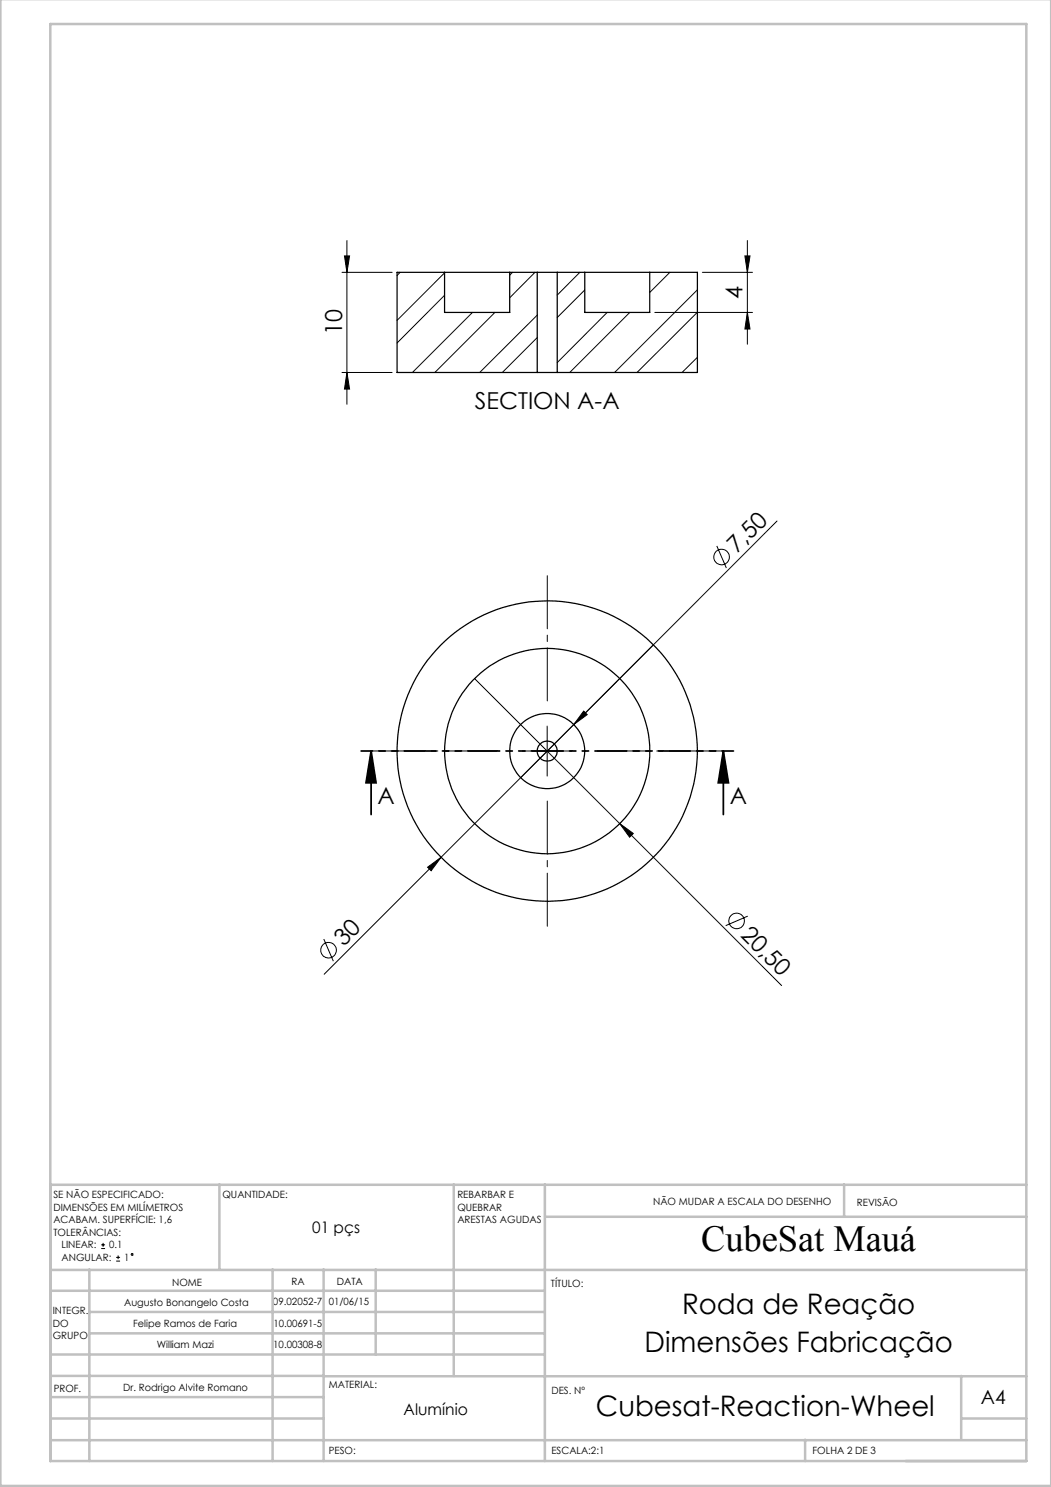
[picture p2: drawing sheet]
<svg xmlns="http://www.w3.org/2000/svg" width="210mm" height="297mm" viewBox="0 0 210 297" stroke-linecap="round" stroke-linejoin="round" font-family="sans-serif">
<g fill="none" stroke="#000" stroke-width=".2">
<path d="M68.3 54.4h10.1M68.8 51.1h1l-.5 3.3zM69.3 48v32.7M79.9 54.4l-.6 .6M88.8 54.5l-9.5 9.5M88.8 59l-9.5 9.5M102.4 54.4l-.6 .6M106.9 54.4l-5.1 5.1M115.9 54.4l-4.6 4.5M116.8 57.9l-5.5 5.5M133.8 54.4l-4 4M139.3 57.9l-16.5 16.5"/>
<path d="M140.3 54.4h10.1M148.8 51.1h1.1l-.6 3.3zM149.3 48v20.8M68.3 74.4h10.1M69.3 74.4l.5 3.3h-1zM94.4 62.4l-12 12M98.9 62.4l-12 12M107.4 67.4l-7 7M107.4 62.9l-11.6 11.5M121.3 62.4l-10 10M125.8 62.4l-12 12M130.8 62.4h19.6"/>
<path d="M139.3 71.4l-3 3M139.3 62.4l-12 12M149.3 62.4l.6 3.3h-1.1zM143.2 109l1.9 4.4M155.3 104.1l-90.5 90.5M94.8 135.5l29 29M104.4 150h9.9M109.3 145v10M116.6 142l.7 .7-2.6 2zM85.4 173.2l2.7-2-2 2.7zM123.8 164.5l2.7 2-.7 .7zM123.8 164.5l32.4 32.3"/>
<path d="M64.7 187.6l1.9 4.4M149.4 183l-4.4 1.9M20.2 249.4h.8M20.2 248.6h.8M20.6 248.2v.8M23.2 251.9h.8M23.2 251.1h.8M23.6 250.8v.7"/>
<circle cx="144.2" cy="111.2" r="1.56"/>
<circle cx="65.7" cy="189.8" r="1.56"/>
<circle cx="147.2" cy="183.9" r="1.55"/>
<circle cx="26.4" cy="250.5" r=".19"/>
</g>
<path d="M74.2 150l.9 6.3h-2zM74.2 150v12.7M144.5 150l1.1 6.3h-2.1zM144.5 150v12.7" fill="none" stroke="#000" stroke-width=".35"/>
<path d="M109.4 140v-25M99.4 150h-25M109.4 160v25M119.4 150h25" fill="none" stroke="#000" stroke-width=".2" stroke-dasharray="15.2 1.3 1.3 1.3" stroke-dashoffset="4.6"/>
<path d="M146.6 150h-74.4" fill="none" stroke="#000" stroke-width=".35" stroke-dasharray="6.3 1.3 1.3 1.3 1.3 1.3" stroke-dashoffset="4.1"/>
<g fill="none" stroke="#c0c0c0" stroke-width=".5">
<path d="M.1 -.1v296.9h209.9v-296.9M10.1 4.8h195v287h-195zM10.1 236.6h195M43.9 236.6v16.9M90.7 236.6v38.2M108.9 236.6v55.2M168.7 236.6v6.3M10.1 257.8h98.8M10.1 253.6h195M17.9 253.5v38.3M54.5 253.5v38.3M64.7 253.5v38.3"/>
<path d="M75.1 253.5v17M108.9 243h96.2M10.1 270.5h98.8M10.1 279h54.6M10.1 274.8h54.6M17.9 266.3h91M17.9 262h91M64.7 274.9h140.4M192.1 274.8v12.7M10.1 283.3h54.6M10.1 287.7h195M160.9 287.5v4.3"/>
<path d="M192.1 283.3h13"/>
</g>
<g fill="#000">
<path d="M116.6 142l.7 .7-2.6 2zM85.4 173.2l2.7-2-2 2.7zM123.8 164.5l2.7 2-.7 .7z"/>
<path d="M68.8 51.1h1l-.5 3.3zM69.3 74.4l.5 3.3h-1zM148.8 51.1h1.1l-.6 3.3zM149.3 62.4l.6 3.3h-1.1z"/>
<path d="M144.5 150l1.1 6.3h-2.1zM74.2 150l.9 6.3h-2z"/>
</g>
<g fill="none" stroke="#000" stroke-width=".25">
<path d="M88.8 54.4h13M88.8 54.4h-9.5v20h28.1M88.8 54.4v8h13v-8M101.8 54.4h5.6M107.4 54.4h3.9M107.4 54.4v20M111.3 54.4h5.5M111.3 54.4v20M116.8 54.4h13M116.8 54.4v8h13v-8M129.8 54.4h9.5v20h-28M107.4 74.4h3.9"/>
<circle cx="109.3" cy="150" r="2.01"/>
<circle cx="109.3" cy="150" r="20.5"/>
<circle cx="109.3" cy="150" r="7.5"/>
<circle cx="109.3" cy="150" r="30"/>
</g>
<text font-size="7.3" x="140.1" y="249.9">CubeSat Mauá</text>
<g font-size="5.6">
<text x="136.3" y="262.4">Roda de Reação</text>
<text x="128.8" y="270">Dimensões Fabricação</text>
<text x="119.1" y="282.8">Cubesat-Reaction-Wheel</text>
</g>
<g font-size="4.7">
<text x="148.3" y="59.7" transform="rotate(-90 148.3 59.7)">4</text>
<text x="68.3" y="67" transform="rotate(-90 68.3 67)">10</text>
<text x="94.9" y="81.7">SECTION A-A</text>
<text x="147.2" y="110.6" transform="rotate(-45 147.2 110.6)">7,50</text>
<text x="75.4" y="160.7">A</text>
<text x="145.8" y="160.7">A</text>
<text x="68.7" y="189.2" transform="rotate(-45 68.7 189.2)">30</text>
<text x="147.8" y="186.9" transform="rotate(45 147.8 186.9)">20,50</text>
</g>
<text font-size="3.9" x="196" y="280.4">A4</text>
<g font-size="3.2">
<text x="62.4" y="246.2">01 pçs</text>
<text x="80.6" y="282.7">Alumínio</text>
</g>
<g font-size="2">
<text x="10.7" y="239.4">SE NÃO ESPECIFICADO:</text>
<text x="44.5" y="239.4">QUANTIDADE:</text>
<text x="91.4" y="239.3">REBARBAR E</text>
<text x="10.7" y="241.9">DIMENSÕES EM MILÍMETROS</text>
<text x="10.7" y="244.4">ACABAM. SUPERFÍCIE: 1,6</text>
<text x="91.4" y="241.8">QUEBRAR</text>
<text x="91.4" y="244.3">ARESTAS AGUDAS</text>
<text x="130.5" y="240.8">NÃO MUDAR A ESCALA DO DESENHO</text>
<text x="171.2" y="241">REVISÃO</text>
<text x="10.7" y="246.9">TOLERÂNCIAS:</text>
<text x="12.3" y="249.4">LINEAR:</text>
<text x="12.3" y="251.9">ANGULAR:</text>
<text x="21.8" y="249.4">0.1</text>
<text x="24.8" y="251.9">1</text>
<text x="34.4" y="256.8">NOME</text>
<text x="58.3" y="256.7">RA</text>
<text x="67.3" y="256.7">DATA</text>
<text x="110.1" y="257.1">TÍTULO:</text>
<text x="10.5" y="262.4">INTEGR.</text>
<text x="24.8" y="260.9">Augusto Bonangelo Costa</text>
<text x="54.5" y="260.7">09.02052-7</text>
<text x="65.7" y="260.7">01/06/15</text>
<text x="10.5" y="264.9">DO</text>
<text x="10.5" y="267.4">GRUPO</text>
<text x="26.6" y="265.1">Felipe Ramos de Faria</text>
<text x="31.3" y="269.2">William Mazi</text>
<text x="54.6" y="269.2">10.00308-8</text>
<text x="54.6" y="265.1">10.00691-5</text>
<text x="10.7" y="277.9">PROF.</text>
<text x="24.6" y="277.8">Dr. Rodrigo Alvite Romano</text>
<text x="65.7" y="277.3">MATERIAL:</text>
<text x="110.2" y="278.5">DES. Nº</text>
<text x="65.7" y="290.3">PESO:</text>
<text x="110.2" y="290.5">ESCALA:2:1</text>
<text x="162.4" y="290.4">FOLHA 2 DE 3</text>
</g>
</svg>
